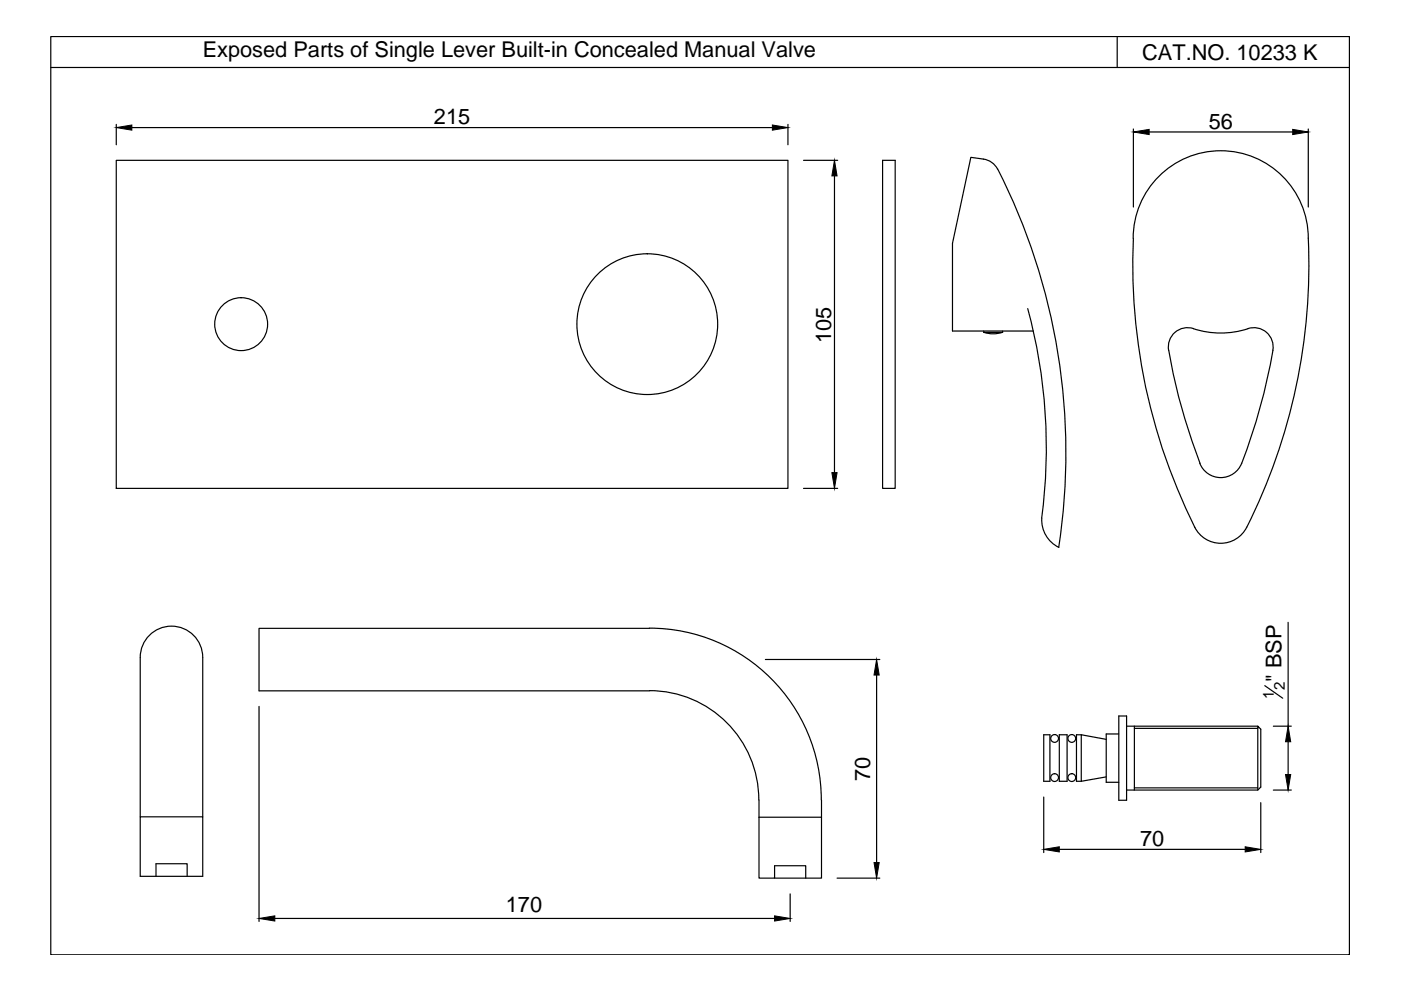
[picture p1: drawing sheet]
<svg xmlns="http://www.w3.org/2000/svg" width="297mm" height="210mm" viewBox="0 0 297 210" stroke-linecap="round" stroke-linejoin="round" font-family="sans-serif">
<!-- layer: 0 -->
<g fill="none" stroke="#000" stroke-width=".25">
<path d="M10.8 7.7h275.3v194.7h-275.3zM10.8 14.3h275.3M236.9 7.7v6.6M24.7 34h142.4v69.5h-142.4zM24.7 26.4v4.3M28 27.1h135.8M167.1 26.4v4.3M170.4 34h7.2M176.9 37.3v62.9M187.1 34h2.7v69.5h-2.7zM208.5 33.7a4 4 0 0 1 3 2.2M208.5 33.7l-2.7-.3-3.9 18.2v18.6h17.2"/>
<path d="M211.5 35.8a132.5 132.5 0 0 1 13 80.3M240.3 27.3v16.6M243.6 28h30.5M277.4 27.3v16.6M240.3 50.5a18.6 18.6 0 0 1 18.5-18.5 18.6 18.6 0 0 1 18.6 18.5 123.3 123.3 0 0 1-13.5 61.9 6.2 6.2 0 0 1-10.6-.6M240.3 50.5a124.2 124.2 0 0 0 13 61.3M208.6 70.5l1.1 .2 1.1 .1 1.7-.3M208.6 70.2v.3h4v-.3M217.9 65.4a112.6 112.6 0 0 1 3 44.4M253 69.7a18.7 18.7 0 0 0 11.6 0M253.1 69.7a4.1 4.1 0 0 0-5.3 4.6 122.3 122.3 0 0 0 6.6 24M264.6 69.7a4.1 4.1 0 0 1 5.3 4.6"/>
<path d="M269.9 74.2a128.2 128.2 0 0 1-6.6 24M254.4 98.2a4.8 4.8 0 0 0 4.4 3.1 4.8 4.8 0 0 0 4.5-3.1M170.4 103.5h7.2M220.9 109.9a6.5 6.5 0 0 0 3.6 6.2M162.3 139.8h24.2M273.1 132v22M54.9 149.8v45.6M185.9 143.1v39.8M221.3 155.8h1.3v9.9h-1.3zM224.6 155.8h1.6v9.9h-1.6zM229.2 155.8h-1v9.9h1M234.5 156.8l-5.3-1v9.9l5.3-1"/>
<path d="M237.2 155.6h-2.7v10.3h2.7M237.2 151.8h1.7v17.9h-1.7zM238.9 154h27.8M240.5 154.4h26.2M240.5 154v13.5M268.2 145.4l3.8 2.6M270 154h3.8M273.1 157.3v6.9M29.7 173.2v-33.8a6.6 6.6 0 0 1 6.7-6.6 6.6 6.6 0 0 1 6.6 6.6v33.8M29.7 173.2h13.3v12.6h-13.3zM160.9 173.3v12.9h13.3v-12.9M160.9 173.3h13.3"/>
<path d="M160.9 169.6v3.7M174.1 169.6a36.4 36.4 0 0 0-36.4-36.4h-82.8v13.3h82.8a23.1 23.1 0 0 1 23.2 23.1M174.2 169.6v3.7M221.3 169v11.8M238.9 167.5h27.8l.6-.6v-12.3l-.6-.6v13.5M240.5 167h26.2M267.3 170.2v10.6M270 167.5h3.8M33.1 185.8v-2.7h6.6v2.7M58.3 194.7h105.9M164.2 186.2v-2.6h6.6v2.6M167.5 189.5v5.9"/>
<path d="M177.5 186.2h9M224.6 180.1h39.4"/>
<circle cx="51.1" cy="68.7" r="5.6"/>
<circle cx="137.2" cy="68.7" r="14.9"/>
<circle cx="223.6" cy="156.6" r=".83"/>
<circle cx="227.2" cy="156.6" r=".83"/>
<circle cx="223.6" cy="164.9" r=".83"/>
<circle cx="227.2" cy="164.9" r=".83"/>
</g>
<g fill="#000" stroke="#000" stroke-width=".21">
<path d="M24.7 27.1l3.3-.6v1.1zM163.8 26.5l3.3 .6-3.3 .5zM176.9 34l.6 3.3h-1.1zM240.3 28l3.3-.6v1.1zM274.1 27.4l3.3 .6-3.3 .5zM176.4 100.2h1.1l-.6 3.3zM185.9 139.8l.5 3.3h-1.1zM273.1 154l.6 3.3h-1.1zM221.3 180.1l3.3-.6v1.1zM264 179.5l3.3 .6-3.3 .5zM272.6 164.2h1.1l-.6 3.3zM54.9 194.7l3.4-.5v1.1z"/>
<path d="M164.2 194.2l3.3 .5-3.3 .6zM185.3 182.9h1.1l-.5 3.3z"/>
</g>
<g font-size="4.6">
<text x="43" y="12.1">Exposed Parts of Single Lever Built-in Concealed Manual Valve</text>
<text x="242.2" y="12.8">CAT.NO. 10233 K</text>
<text x="92" y="26.3">215</text>
<text x="256.3" y="27.3">56</text>
<text x="176.2" y="72.8" transform="rotate(-90 176.2 72.8)">105</text>
<text x="271.7" y="144.6" transform="rotate(-90 271.7 144.6)">&quot; BSP</text>
<text x="184.5" y="165.6" transform="rotate(-90 184.5 165.6)">70</text>
<text x="241.7" y="179.4">70</text>
<text x="107.2" y="193.3">170</text>
</g>
<g font-size="3.2">
<text x="270.1" y="148.3" transform="rotate(-90 270.1 148.3)">1</text>
<text x="272.4" y="146.4" transform="rotate(-90 272.4 146.4)">2</text>
</g>
</svg>
